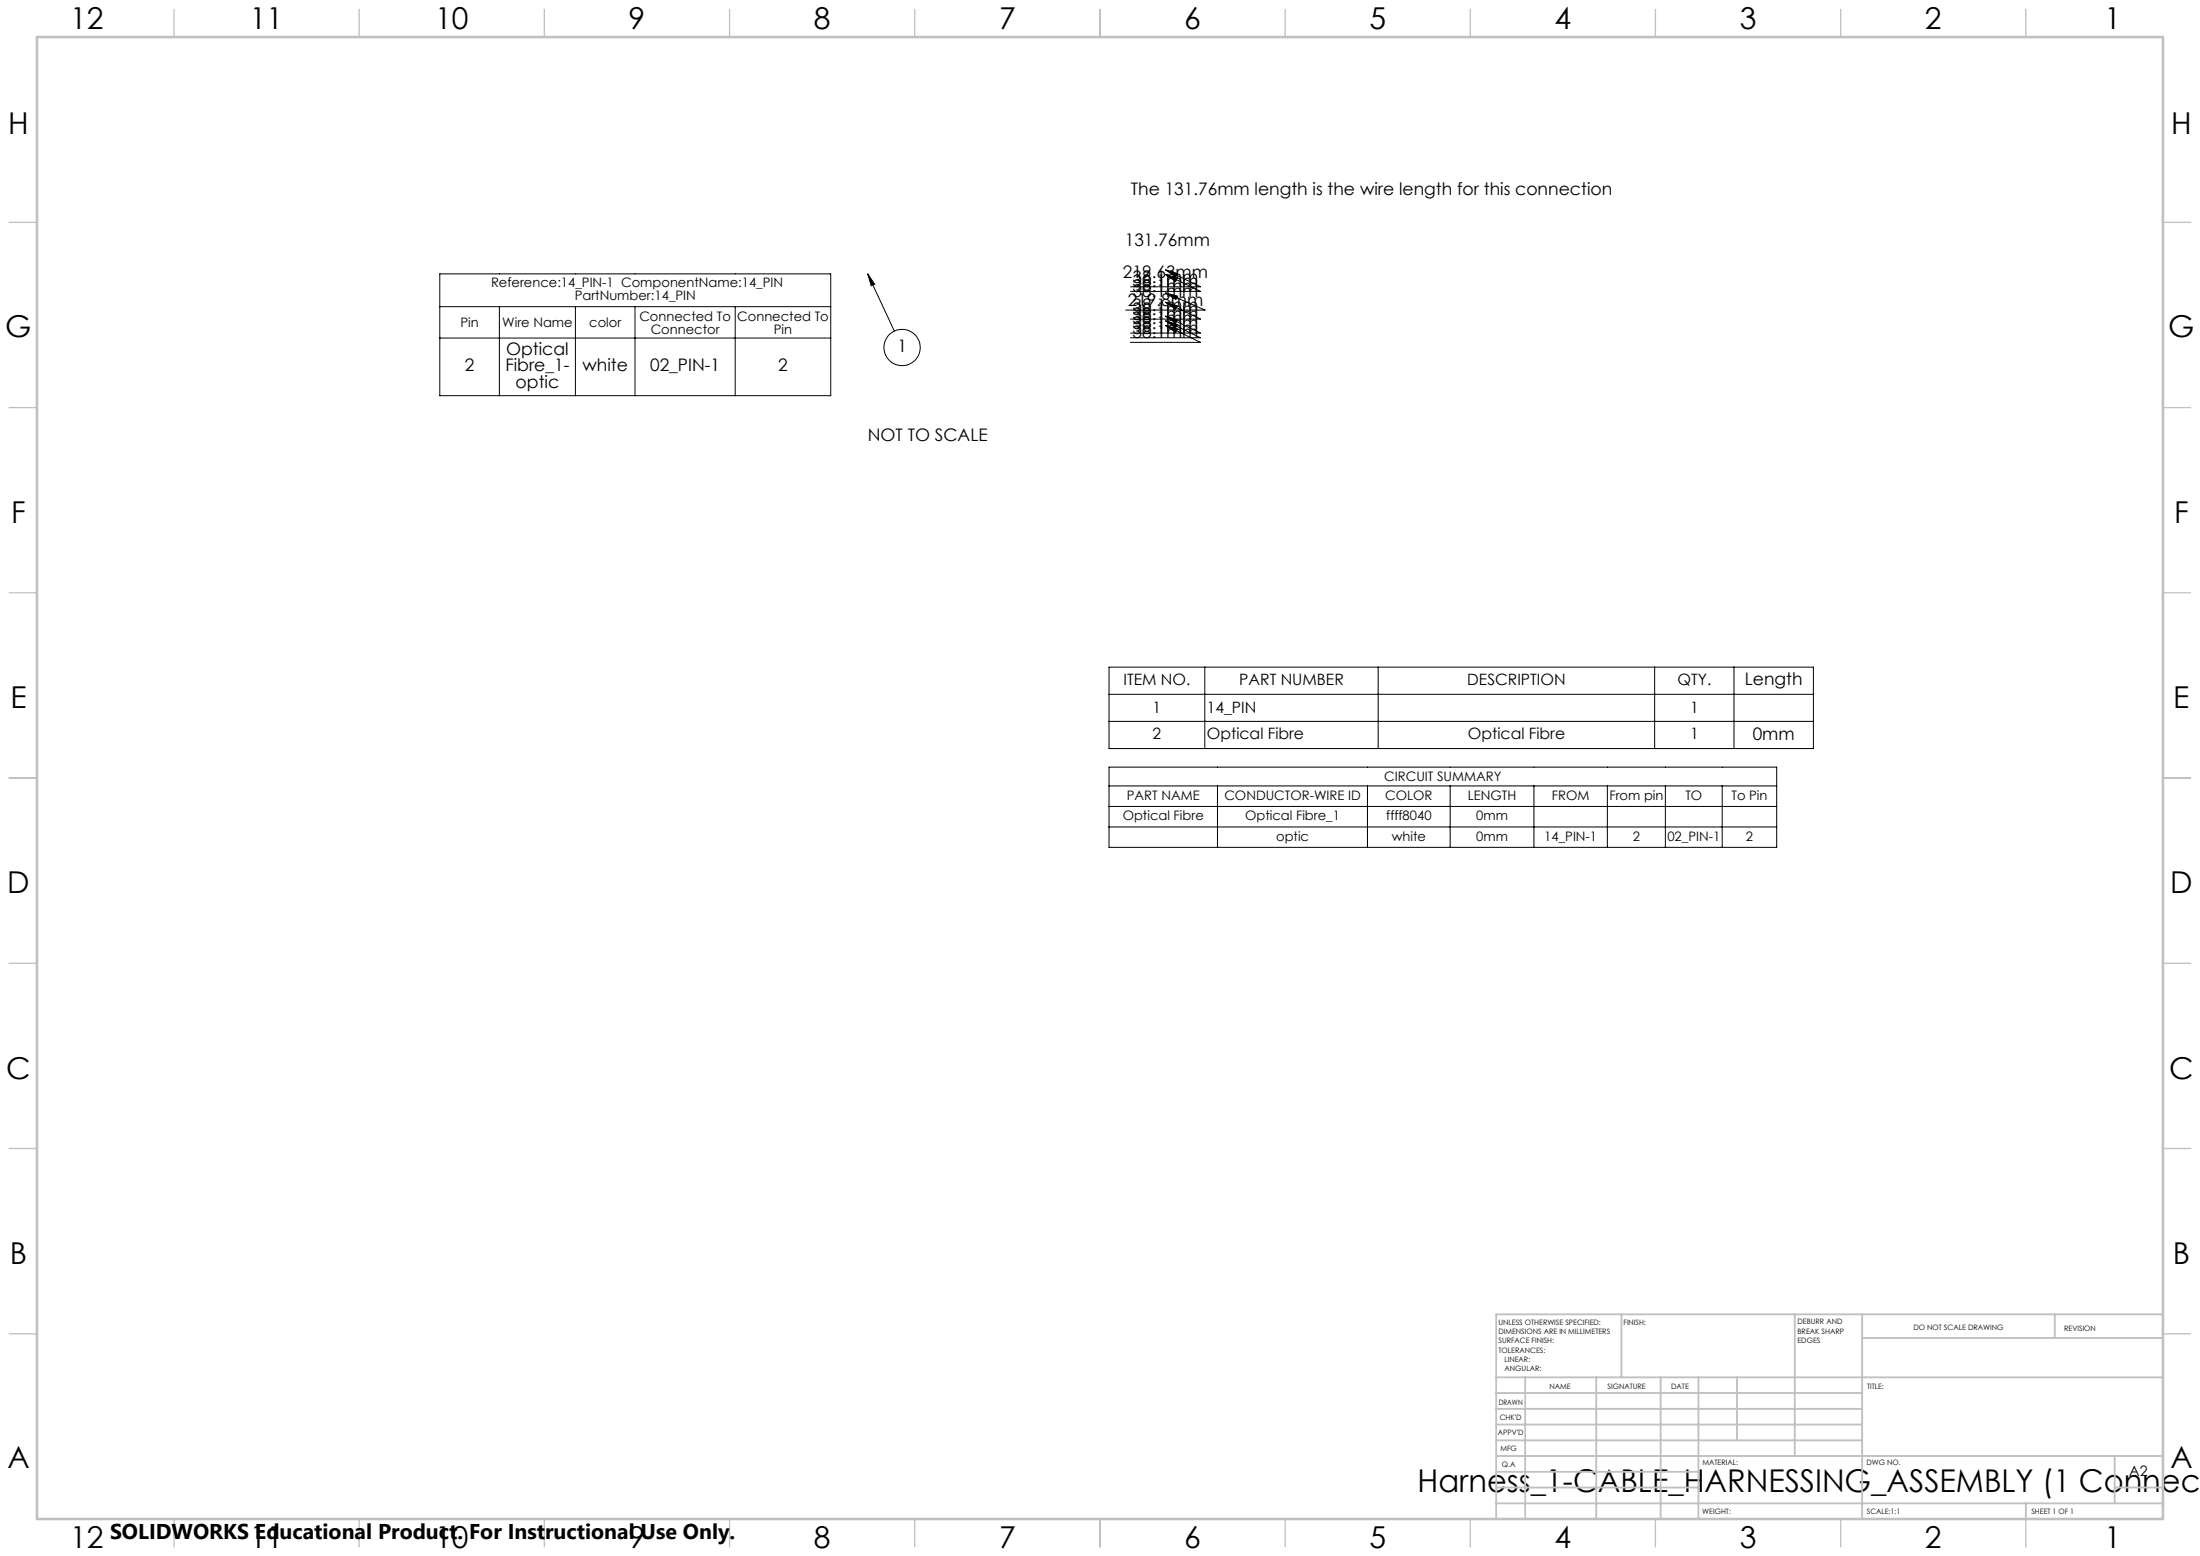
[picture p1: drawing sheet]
<svg xmlns="http://www.w3.org/2000/svg" width="594mm" height="420mm" viewBox="0 0 594 420" stroke-linecap="round" stroke-linejoin="round" font-family="sans-serif">
<g fill="none" stroke="#000" stroke-width=".27">
<path d="M118.7 73.9h105.6v32.9h-105.6zM234.3 73.9l1.8 2.8-.9 .4zM234.3 73.9l7.2 15.5M314.7 72.8l3.2 1-.5 .9zM314.7 74.1l3.2 1-.5 .9zM314.7 79.1l3.2 .8-.4 .9zM314.7 72.8l9.4 4.6h-18.9M314.7 74.1l9.4 4.6h-18.9M314.7 79.1l10.7 4.6h-21.5M118.7 82.8h105.6M118.7 91.2h105.6M134.8 82.8v24"/>
<path d="M155.4 82.8v24M171.4 82.8v24M198.5 82.8v24M314.7 85.3l3.2 1-.5 .9zM314.7 86.6l3.2 1-.5 .9zM314.7 87.8l3.2 1-.5 .9zM314.7 81.6l3.2 1-.5 .9zM314.7 85.3l9.4 4.6h-18.9M314.7 86.6l9.4 4.6h-18.9M314.7 87.8l9.4 4.6h-18.9M314.7 81.6l9.4 4.5h-18.9M299.4 180.1h190.2v22h-190.2z"/>
<path d="M299.4 187.4h190.2M299.4 194.7h190.2M325.3 180.1v22M372.1 180.1v22M446.8 180.1v22M468.2 180.1v22M299.4 207.1h180.3v21.6h-180.3zM299.4 212.1h180.3M299.4 217.7h180.3M328.7 212.1v16.6M369.2 212.1v16.6M391.5 212.1v16.6"/>
<path d="M414.2 212.1v16.6M434 212.1v16.6M449.7 212.1v16.6M465 212.1v16.6M299.4 223.2h180.3"/>
<circle cx="243.6" cy="93.8" r="4.9"/>
</g>
<g fill="none" stroke="#c0c0c0" stroke-width=".35">
<path d="M47 2.5v7.5M97 2.5v7.5M147 2.5v7.5M197 2.5v7.5M247 2.5v7.5M297 2.5v7.5M347 2.5v7.5M397 2.5v7.5M447 2.5v7.5M497 2.5v7.5M547 2.5v7.5M2.5 60h7.5"/>
<path d="M584 60h7.5M2.5 110h7.5M584 110h7.5M2.5 160h7.5M584 160h7.5M2.5 210h7.5M584 210h7.5M2.5 260h7.5M584 260h7.5M2.5 310h7.5M584 310h7.5M2.5 360h7.5"/>
<path d="M584 360h7.5M47 410v7.5M97 410v7.5M147 410v7.5M197 410v7.5M247 410v7.5M297 410v7.5M347 410v7.5M397 410v7.5M447 410v7.5M497 410v7.5M547 410v7.5"/>
</g>
<g fill="none" stroke="#c0c0c0" stroke-width=".5">
<path d="M437.8 354.8v17M484.6 354.8v38.2M502.8 354.8v55.2M554.8 354.8v6.4M584 354.8h-180v55.2M404 371.8h180M404 376h98.8M411.8 371.8v38.2M431 371.8v38.2M448.4 371.8v38.2M458.6 371.8v38.2M469 371.8v17"/>
<path d="M502.8 361.2h81.2M404 388.8h98.8M404 384.5h98.8M404 380.3h98.8M404 397.3h54.6M404 393h180M571 393v12.8M404 405.8h180M404 401.5h54.6M547 405.8v4.2M571 401.5h13"/>
</g>
<path d="M10 10h574v400h-574z" fill="none" stroke="#c0c0c0" stroke-width=".7"/>
<g fill="#000">
<path d="M234.3 73.9l1.8 2.8-.9 .4z"/>
<path d="M314.7 85.3l3.2 1-.5 .9zM314.7 72.8l3.2 1-.5 .9zM314.7 74.1l3.2 1-.5 .9zM314.7 86.6l3.2 1-.5 .9zM314.7 79.1l3.2 .8-.4 .9zM314.7 87.8l3.2 1-.5 .9zM314.7 81.6l3.2 1-.5 .9z"/>
</g>
<text font-size="8.5" x="382.7" y="402.7">Harness_1-CABLE_HARNESSING_ASSEMBLY (1 Connect</text>
<g font-size="8.1">
<text x="19" y="8">12</text>
<text x="67.5" y="8">11</text>
<text x="117.5" y="8">10</text>
<text x="169.7" y="8">9</text>
<text x="219.7" y="8">8</text>
<text x="269.7" y="8">7</text>
<text x="319.7" y="8">6</text>
<text x="369.7" y="8">5</text>
<text x="419.7" y="8">4</text>
<text x="469.7" y="8">3</text>
<text x="519.7" y="8">2</text>
<text x="568.2" y="8">1</text>
<text x="2.2" y="36.1">H</text>
<text x="586.2" y="36.1">H</text>
<text x="1.4" y="91.1">G</text>
<text x="585.4" y="91.1">G</text>
<text x="3" y="141.1">F</text>
<text x="587" y="141.1">F</text>
<text x="2.8" y="191.1">E</text>
<text x="586.8" y="191.1">E</text>
<text x="2" y="241.1">D</text>
<text x="586" y="241.1">D</text>
<text x="1.7" y="291.1">C</text>
<text x="585.7" y="291.1">C</text>
<text x="2.7" y="341.1">B</text>
<text x="586.7" y="341.1">B</text>
<text x="2" y="396.1">A</text>
<text x="586" y="396.1">A</text>
<text x="19" y="418">12</text>
<text x="67.5" y="418">11</text>
<text x="117.5" y="418">10</text>
<text x="169.7" y="418">9</text>
<text x="219.7" y="418">8</text>
<text x="269.7" y="418">7</text>
<text x="319.7" y="418">6</text>
<text x="369.7" y="418">5</text>
<text x="419.7" y="418">4</text>
<text x="469.7" y="418">3</text>
<text x="519.7" y="418">2</text>
<text x="568.2" y="418">1</text>
</g>
<text font-size="5.8" x="29.7" y="415.3">SOLIDWORKS Educational Product. For Instructional Use Only.</text>
<g font-size="4.7">
<text x="305.3" y="52.7">The 131.76mm length is the wire length for this connection</text>
<text x="303.7" y="66.5">131.76mm</text>
<text x="303.2" y="75.1">219.63mm</text>
<text x="305.8" y="76.3">38.1mm</text>
<text x="304.5" y="82.6">219.8mm</text>
<text x="305.8" y="83.8">38.1mm</text>
<text x="305.8" y="78.8">38.1mm</text>
<text x="305.8" y="87.6">38.1mm</text>
<text x="305.8" y="88.8">38.1mm</text>
<text x="305.8" y="85.1">38.1mm</text>
<text x="136.7" y="95.7">Optical</text>
<text x="242.3" y="95.1">1</text>
<text x="125.5" y="100.3">2</text>
<text x="136.5" y="100.3">Fibre_1-</text>
<text x="157.3" y="100.3">white</text>
<text x="175.5" y="100.3">02_PIN-1</text>
<text x="210.1" y="100.3">2</text>
<text x="139.2" y="104.8">optic</text>
<text x="234.3" y="119.1">NOT TO SCALE</text>
<text x="471.1" y="185">Length</text>
<text x="473.2" y="199.6">0mm</text>
</g>
<g font-size="4.2">
<text x="303.3" y="184.9">ITEM NO.</text>
<text x="334.6" y="184.9">PART NUMBER</text>
<text x="396.2" y="184.9">DESCRIPTION</text>
<text x="452.9" y="184.9">QTY.</text>
<text x="311.2" y="192.6">1</text>
<text x="325.8" y="192.6">14_PIN</text>
<text x="456.3" y="192.6">1</text>
<text x="311.2" y="199.5">2</text>
<text x="325.8" y="199.5">Optical Fibre</text>
<text x="396.3" y="199.5">Optical Fibre</text>
<text x="456.3" y="199.5">1</text>
</g>
<text font-size="3.9" x="574.9" y="398.5">A2</text>
<g font-size="3.5">
<text x="132.6" y="77.6">Reference:14_PIN-1 ComponentName:14_PIN</text>
<text x="155.2" y="81.1">PartNumber:14_PIN</text>
<text x="124.3" y="88.3">Pin</text>
<text x="135.6" y="88.3">Wire Name</text>
<text x="159.1" y="88.3">color</text>
<text x="172.6" y="86.6">Connected To</text>
<text x="199" y="86.6">Connected To</text>
<text x="175.7" y="90.1">Connector</text>
<text x="208.9" y="90.1">Pin</text>
<text x="304.3" y="215.9">PART NAME</text>
<text x="330.6" y="215.9">CONDUCTOR-WIRE ID</text>
<text x="373.8" y="210.9">CIRCUIT SUMMARY</text>
<text x="374" y="215.9">COLOR</text>
<text x="396.3" y="215.9">LENGTH</text>
<text x="419" y="215.9">FROM</text>
<text x="434.5" y="215.9">From pin</text>
<text x="455.1" y="215.9">TO</text>
<text x="467.5" y="215.9">To Pin</text>
<text x="303.1" y="221.4">Optical Fibre</text>
<text x="336.2" y="221.4">Optical Fibre_1</text>
<text x="374.3" y="221.4">ffff8040</text>
<text x="398.6" y="221.4">0mm</text>
<text x="344.6" y="227">optic</text>
<text x="375.8" y="227">white</text>
<text x="398.6" y="227">0mm</text>
<text x="417" y="227">14_PIN-1</text>
<text x="440.9" y="227">2</text>
<text x="450.2" y="227">02_PIN-1</text>
<text x="471.4" y="227">2</text>
</g>
<g font-size="2">
<text x="404.6" y="357.6">UNLESS OTHERWISE SPECIFIED:</text>
<text x="438.4" y="357.6">FINISH:</text>
<text x="485.3" y="357.5">DEBURR AND</text>
<text x="485.3" y="360">BREAK SHARP</text>
<text x="516.6" y="359">DO NOT SCALE DRAWING</text>
<text x="557.3" y="359.2">REVISION</text>
<text x="404.6" y="360.1">DIMENSIONS ARE IN MILLIMETERS</text>
<text x="404.6" y="362.6">SURFACE FINISH:</text>
<text x="404.6" y="365.1">TOLERANCES:</text>
<text x="485.3" y="362.5">EDGES</text>
<text x="406.2" y="367.6">LINEAR:</text>
<text x="406.2" y="370.1">ANGULAR:</text>
<text x="418.3" y="375">NAME</text>
<text x="434" y="374.9">SIGNATURE</text>
<text x="451.2" y="374.9">DATE</text>
<text x="504.1" y="374.9">TITLE:</text>
<text x="404.6" y="379.1">DRAWN</text>
<text x="404.9" y="383.3">CHK'D</text>
<text x="404.4" y="387.4">APPV'D</text>
<text x="405.1" y="391.8">MFG</text>
<text x="405.5" y="396">Q.A</text>
<text x="459.6" y="395.5">MATERIAL:</text>
<text x="504" y="395.5">DWG NO.</text>
<text x="459.6" y="408.5">WEIGHT:</text>
<text x="504.1" y="408.6">SCALE:1:1</text>
<text x="548.5" y="408.6">SHEET 1 OF 1</text>
</g>
</svg>
